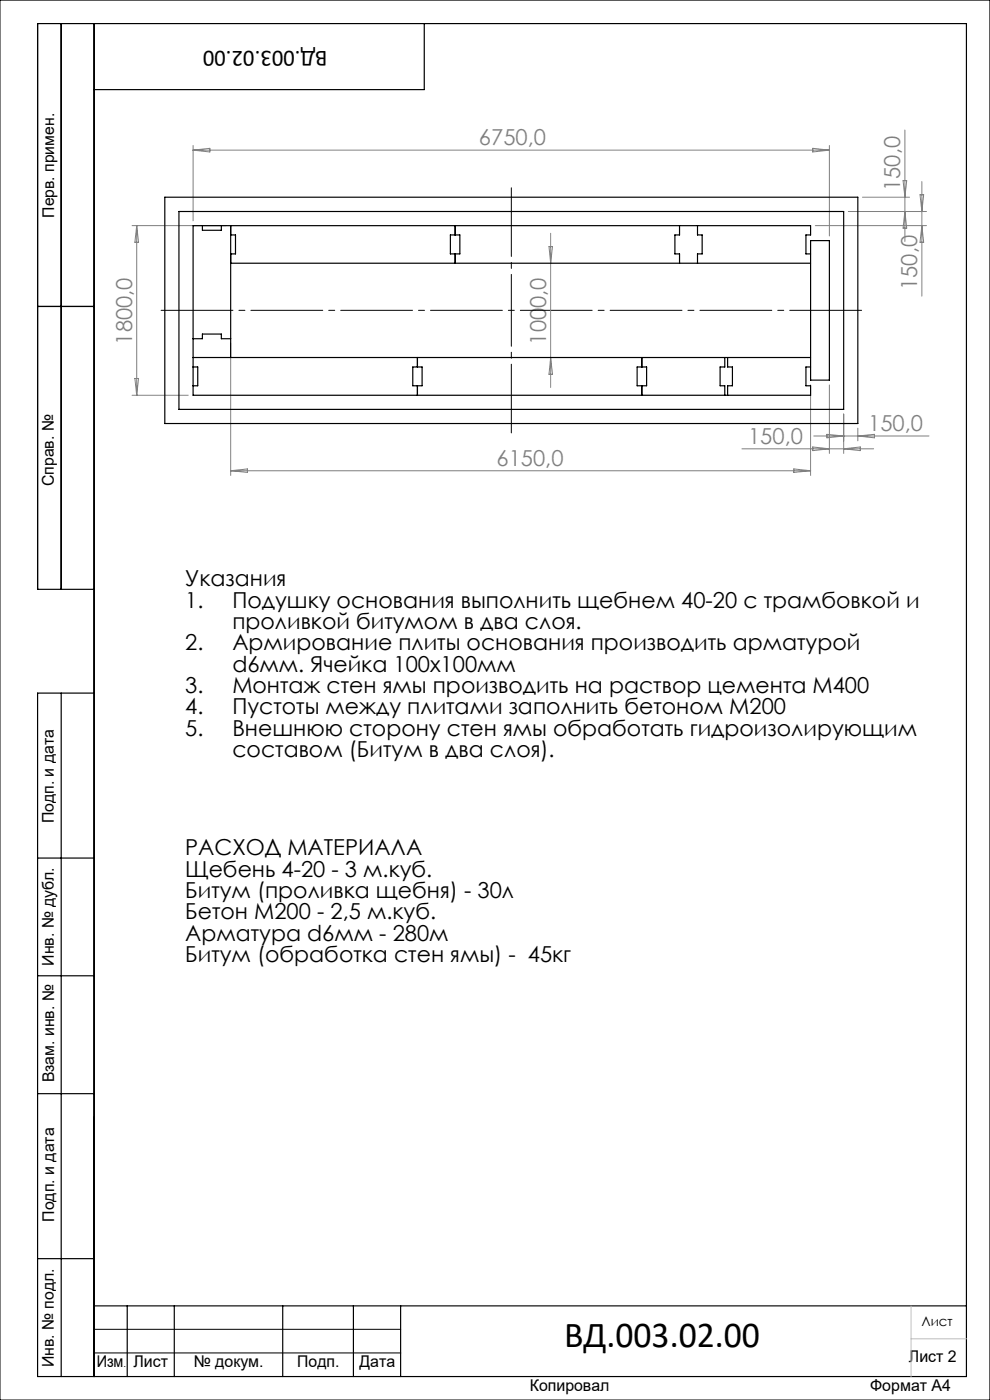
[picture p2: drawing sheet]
<svg xmlns="http://www.w3.org/2000/svg" width="210mm" height="297mm" viewBox="0 0 210 297" stroke-linecap="round" stroke-linejoin="round" font-family="sans-serif">
<path d="M33 65.8h151" fill="none" stroke="#000" stroke-width=".21" stroke-dasharray="15.2 1.3 1.3 1.3" stroke-dashoffset="-1.2"/>
<path d="M108.5 91.8v-52" fill="none" stroke="#000" stroke-width=".21" stroke-dasharray="15.2 1.3 1.3 1.3" stroke-dashoffset=".7"/>
<g fill="none" stroke="#808080" stroke-width=".21">
<path d="M41 30.9v15.9M41 31.9h134.9M41 31.9l3.5-.4v.7zM172.4 31.5l3.5 .4-3.5 .3zM175.9 30.9v19.2M191.6 38.3h.7l-.4 3.5zM191.9 27.6v23.6M195.5 38.5v24.3M28 47.9h19.9M29 47.9v36M29 47.9l.4 3.5h-.8zM116.5 52.3h.7l-.4 3.5z"/>
<path d="M116.8 49.5v32.7M172.9 47.9h23.6M183 41.8h9.9M191.9 44.9l.4 3.5h-.7zM195.2 41.3h.7l-.4 3.6zM195.5 47.9l.4 3.5h-.7zM196.5 44.9h-16.5M48.9 72.8v28.1M116.8 75.8l.4 3.6h-.7zM28 83.9h11.9M28.6 80.3h.8l-.4 3.6zM48.9 99.9h123"/>
<path d="M48.9 99.9l3.6-.4v.7zM157.4 95.2h27.9M168.4 99.5l3.5 .4-3.5 .3zM171.9 81.7v19.2M172.4 94.8l3.5 .4-3.5 .4zM172.6 92.5h24.5M175.4 92.1l3.6 .4-3.6 .4zM175.9 81.7v14.5M179 87.8v8.4M179 95.2l3.5-.4v.8zM182 90.8v2.7M182 92.5l3.5-.4v.8z"/>
</g>
<path d="M0 0h210v297h-210zM20 282h65M20 287h65" fill="none" stroke="#000" stroke-width=".21"/>
<g fill="none" stroke="#000" stroke-width=".25">
<path d="M13 5v120M20 5v287M90 5v14h-70M35 41.8h147v48h-147zM38 44.9h141v42h-141zM42.9 47.9v1h4.1v-1M48.9 55.8h123M48.9 49.8h1.1v4.1h-1.1M48.9 47.9v27.9M95.5 49.8h2v4.1h-2zM96.6 47.9v1.9M96.6 53.9v1.9"/>
<path d="M144.1 47.9v1.9h-.9v4.1h.9v1.9M148 47.9v1.9h.9v4.1h-.9v1.9M171.9 51h4v29.6h-4zM171.9 53.9h-.9v-4.1h.9v-1.9h-130.9v36h130.9v-2.1h-.9v-3.9h.9M8 65h12M41 77.9h.9v3.9h-.9M41 75.8h130.9M41 71.9h1.9v-1h4.1v1h1.9M87.6 77.9h1.9v3.9h-1.9zM88.5 75.8v2.1M135.1 77.9h2.1v3.9h-2.1zM136.1 75.8v2.1"/>
<path d="M153.7 75.8v2.1h-.9v3.9h.9v2.1M154.3 75.8v2.1h1.1v3.9h-1.1v2.1M88.5 81.8v2.1M136.1 81.8v2.1M20 125h-12v-120h197v287h-197v-145h12M13 147v145M8 182h12M8 207h12M8 232h12M8 267h12M20 277h185M27 277v15"/>
<path d="M37 277v15M60 277v15M75 277v15M85 277v15"/>
</g>
<path d="M193.3 277v15M193.3 284h11.7" fill="none" stroke="#c0c0c0" stroke-width=".21"/>
<text font-size="7.8" x="119.7" y="285.7">ВД.003.02.00</text>
<text font-size="4.9" x="69.5" y="10.8" transform="rotate(-180 69.5 10.8)">ВД.003.02.00</text>
<g font-size="4.7" fill="#808080">
<text x="101.6" y="30.8">6750,0</text>
<text x="190.9" y="40.5" transform="rotate(-90 190.9 40.5)">150,0</text>
<text x="194.5" y="61.5" transform="rotate(-90 194.5 61.5)">150,0</text>
<text x="28" y="73.1" transform="rotate(-90 28 73.1)">1800,0</text>
<text x="115.8" y="73.1" transform="rotate(-90 115.8 73.1)">1000,0</text>
<text x="158.7" y="94.2">150,0</text>
<text x="184.2" y="91.5">150,0</text>
<text x="105.3" y="98.8">6150,0</text>
</g>
<g font-size="4.7">
<text x="39.3" y="124.4">Указания</text>
<text x="39.3" y="128.9">1.</text>
<text x="49.3" y="128.9">Подушку основания выполнить щебнем 40-20 с трамбовкой и</text>
<text x="39.3" y="138">2.</text>
<text x="49.3" y="133.5">проливкой битумом в два слоя.</text>
<text x="49.3" y="138">Армирование плиты основания производить арматурой</text>
<text x="49.3" y="142.5">d6мм. Ячейка 100х100мм</text>
<text x="39.3" y="147">3.</text>
<text x="49.3" y="147">Монтаж стен ямы производить на раствор цемента М400</text>
<text x="39.3" y="151.6">4.</text>
<text x="49.3" y="151.6">Пустоты между плитами заполнить бетоном М200</text>
<text x="39.3" y="156.1">5.</text>
<text x="49.3" y="156.1">Внешнюю сторону стен ямы обработать гидроизолирующим</text>
<text x="49.3" y="160.6">составом (Битум в два слоя).</text>
<text x="39.3" y="181.5">РАСХОД МАТЕРИАЛА</text>
<text x="39.3" y="186">Щебень 4-20 - 3 м.куб.</text>
<text x="39.3" y="190.5">Битум (проливка щебня) - 30л</text>
<text x="39.3" y="195.1">Бетон М200 - 2,5 м.куб.</text>
<text x="39.3" y="199.6">Арматура d6мм - 280м</text>
<text x="39.3" y="204.1">Битум (обработка стен ямы) - 45кг</text>
</g>
<g font-size="3.4">
<text x="11.5" y="46.2" transform="rotate(-90 11.5 46.2)">Перв. примен.</text>
<text x="11.4" y="103.2" transform="rotate(-90 11.4 103.2)">Справ. №</text>
<text x="11.4" y="174.7" transform="rotate(-90 11.4 174.7)">Подп. и дата</text>
<text x="11.5" y="204.9" transform="rotate(-90 11.5 204.9)">Инв. № дубл.</text>
<text x="11.5" y="229.6" transform="rotate(-90 11.5 229.6)">Взам. инв. №</text>
<text x="11.5" y="259.2" transform="rotate(-90 11.5 259.2)">Подп. и дата</text>
<text x="11.4" y="290" transform="rotate(-90 11.4 290)">Инв. № подл.</text>
<text x="20.5" y="290">Изм</text>
<text x="28.3" y="290">Лист</text>
<text x="41.1" y="290">№ докум.</text>
<text x="63.1" y="290">Подп.</text>
<text x="76.2" y="290">Дата</text>
<text x="192.8" y="288.9">Лист 2</text>
<text x="112.4" y="295">Копировал</text>
<text x="184.6" y="295">Формат А4</text>
</g>
<text font-size="2.8" x="195.5" y="281.3">Лист</text>
<text font-size="2.1" x="26.2" y="290">.</text>
</svg>
